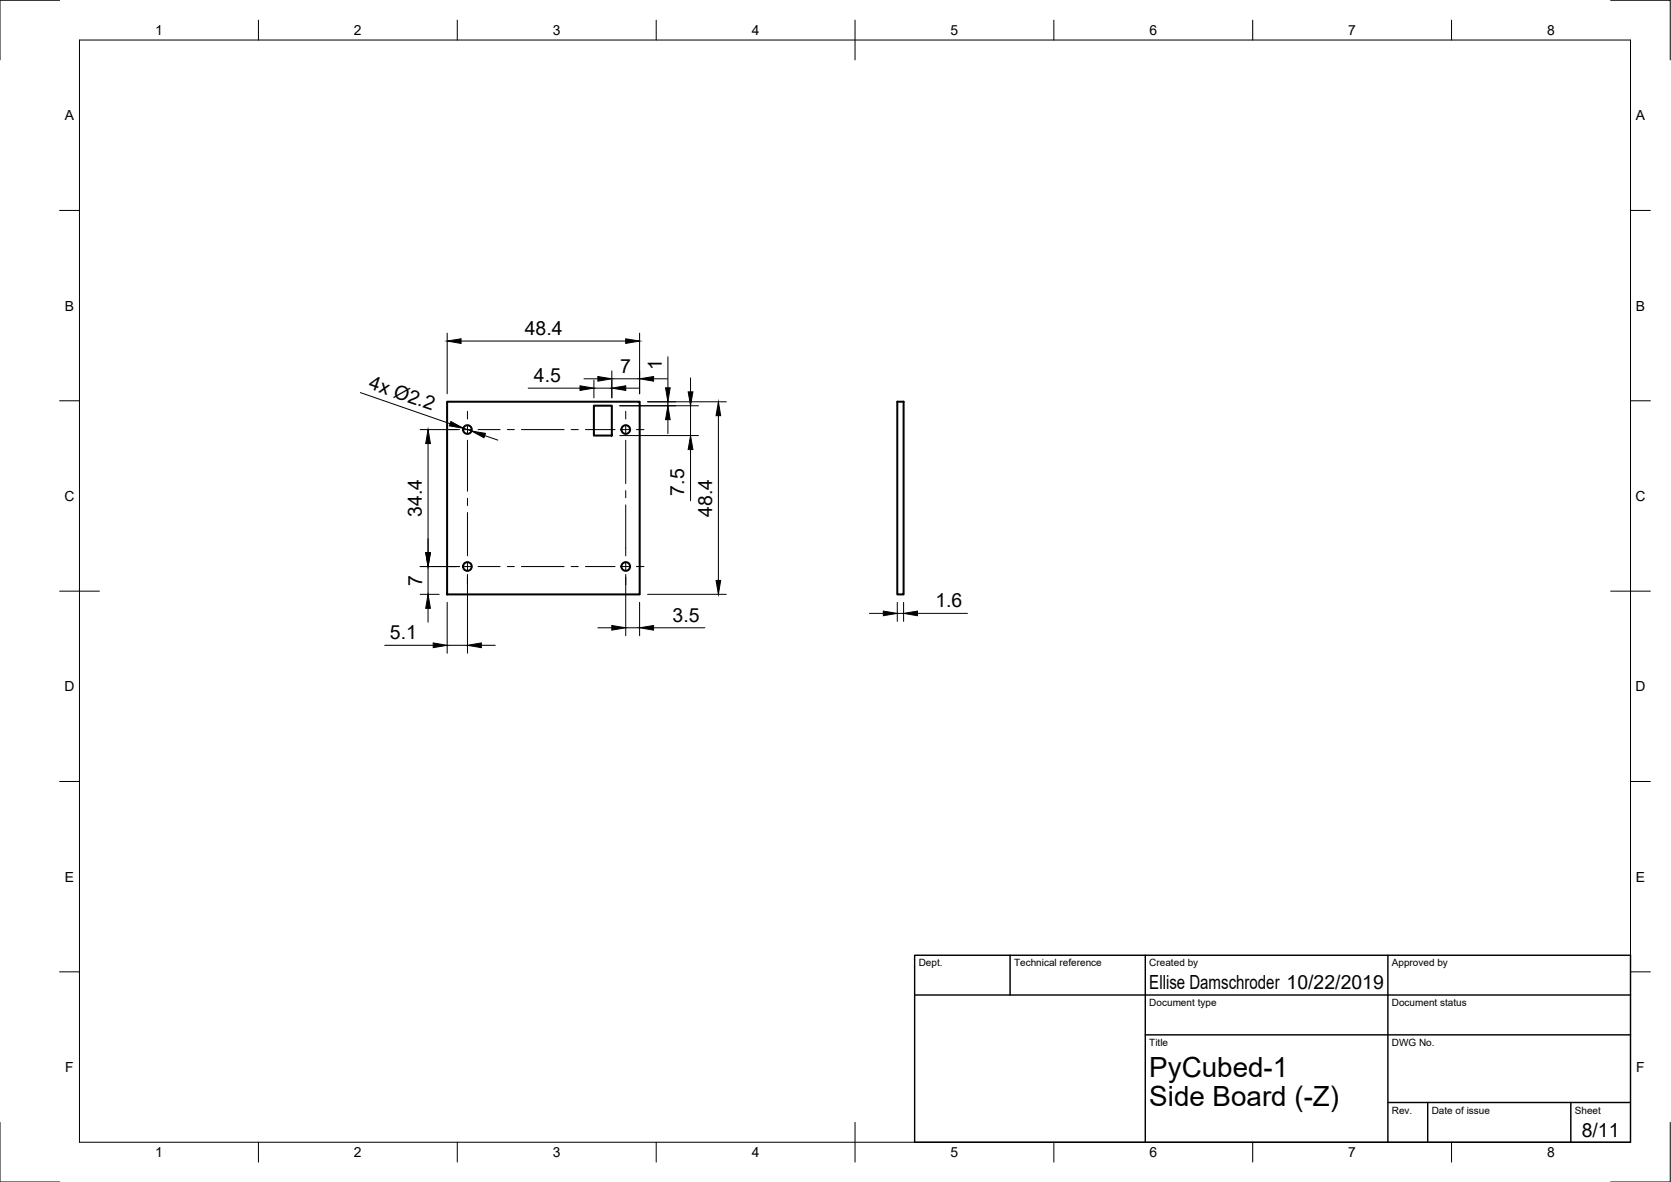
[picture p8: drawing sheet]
<svg xmlns="http://www.w3.org/2000/svg" width="420mm" height="297mm" viewBox="0 0 420 297" stroke-linecap="round" stroke-linejoin="round" font-family="sans-serif">
<!-- layer: Visible -->
<g fill="none" stroke="#000" stroke-width=".51">
<path d="M112.4 101h48.4v48.4h-48.4zM149.3 101.9h4.5v7.6h-4.5zM225.6 101h1.6v48.4h-1.6z"/>
<circle cx="117.5" cy="107.9" r="1.09"/>
<circle cx="157.3" cy="107.9" r="1.09"/>
<circle cx="117.5" cy="142.4" r="1.09"/>
<circle cx="157.3" cy="142.4" r="1.09"/>
</g>
<!-- layer: Border -->
<g fill="none" stroke="#000" stroke-width=".25">
<path d="M15 .1h-15v15M20 10.1h390v276.9h-390zM65 5.1v5M115 5.1v5M165 5.1v5M215 5.1v10M265 5.1v5M315 5.1v5M365 5.1v5M405 .1h15v15M15 52.9h5M410 52.9h5"/>
<path d="M15 100.7h5M410 100.7h5M15 148.6h10M405 148.6h10M15 196.4h5M410 196.4h5M15 244.2h5M410 244.2h5M0 282.1v14.9h15M65 287v5M115 287v5M165 287v5"/>
<path d="M215 282.1v9.9M265 287v5M315 287v5M365 287v5M420 282.1v14.9h-15"/>
</g>
<!-- layer: TitleBlock -->
<path d="M230 240.1h180v46.9h-180zM230 250h180M254 240.1v9.9M288 240.1v46.9M349 240.1v46.9M288 260.1h122M349 277.1h61M359 277.1v9.9M395 277.1v9.9" fill="none" stroke="#000" stroke-width=".36"/>
<!-- layer: Dimensions -->
<g fill="none" stroke="#000" stroke-width=".25">
<path d="M90.6 98.7l22.6 7.8M112.4 83.7v15.3M115.9 85.7h41.4M132.8 97.5h13M146.8 95.2h3.5M149.3 95.5v4.5M149.3 97.5h4.5M153.8 93.2v6.8M153.8 95.2h7M157.3 97.5h3.5M160.8 83.7v15.3M164.3 95.2h3.5"/>
<path d="M167.9 89.7v7.8M173.6 95v3.5M105.6 108h9.9M107.6 111.5v27.4M116.5 107.6l2.1 .7M121.9 109.5l3.3 1.1M155.8 102h19.8M155.8 109.5h19.8M162.8 101h19.8M167.9 101v1M167.9 105.5v3.5M173.6 102v7.5"/>
<path d="M173.6 113v12.8M180.6 104.5v41.4M105.6 149.4h4.8M105.6 142.4h9.9M107.6 142.4v7M107.6 152.9v3.5M112.4 151.4v12.8M117.5 144.4v19.8M150.3 157.8h3.5M157.3 144.4v15.4M157.3 157.8h3.5M160.8 151.4v8.4"/>
<path d="M162.8 149.4h19.8M164.3 157.8h12.9M218.6 154.1h3.5M225.6 151.4v4.8M225.6 154.1h1.6M227.2 151.4v4.8M230.7 154.1h12.5M96.7 162.2h12.2M112.4 162.2h5.1M121 162.2h3.5"/>
</g>
<g fill="#000" stroke="#000" stroke-width=".25">
<path d="M112.4 85.7l3.5-.6v1.2zM145.8 97l3.5 .5-3.5 .6zM150.3 94.6l3.5 .6-3.5 .6zM157.3 85.1l3.5 .6-3.5 .6zM153.8 97.5l3.5-.5v1.1zM160.8 95.2l3.5-.6v1.2zM167.3 97.5h1.2l-.6 3.5zM173 98.5h1.2l-.6 3.5zM107.6 108l.6 3.5h-1.2zM113.4 105.9l3.1 1.7-3.5-.6zM118.6 108.3l3.5 .6-.4 1.1zM167.9 102l.6 3.5h-1.2z"/>
<path d="M173.6 109.5l.6 3.5h-1.2zM180.6 101l.6 3.5h-1.2zM107 138.9h1.2l-.6 3.5zM107.6 149.4l.6 3.5h-1.2zM153.8 157.2l3.5 .6-3.5 .6zM160.8 157.8l3.5-.6v1.2zM180 145.9h1.2l-.6 3.5zM222.1 153.6l3.5 .5-3.5 .6zM227.2 154.1l3.5-.5v1.1zM108.9 161.6l3.5 .6-3.5 .6zM117.5 162.2l3.5-.6v1.2z"/>
</g>
<!-- layer: Center Lines -->
<g fill="none" stroke="#000" stroke-width=".25">
<path d="M112.9 108h2M116.6 108h1.8M117.5 103.4v1.9M117.5 107.1v1.8M117.5 110.6v12.9M120.2 108h5.6M127.6 108h1.7M131.1 108h10.7M143.6 108h1.8M147.2 108h7.4M156.4 108h1.8M157.3 103.4v1.9"/>
<path d="M157.3 107.1v1.8M157.3 110.6v10.9M160 108h1.9M117.5 125.2v1.8M117.5 128.8v10.9M157.3 123.3v1.8M157.3 126.9v12.8M112.9 142.4h2M116.6 142.4h1.8M117.5 141.5v1.8M117.5 145v2M120.2 142.4h5.6"/>
<path d="M127.6 142.4h1.7M131.1 142.4h10.7M143.6 142.4h1.8M147.2 142.4h7.4M156.4 142.4h1.8M157.3 141.5v1.8M157.3 145v2M160 142.4h1.9"/>
</g>
<g font-size="7">
<text x="289" y="270.6">PyCubed-1</text>
<text x="289" y="278.1">Side Board (-Z)</text>
</g>
<g font-size="4.9">
<text x="132" y="84.2">48.4</text>
<text x="134.2" y="96">4.5</text>
<text x="156" y="93.7">7</text>
<text x="166.4" y="93" transform="rotate(-90 166.4 93)">1</text>
<text x="92.5" y="97.6" transform="rotate(19 92.5 97.6)">4x Ø2.2</text>
<text x="172.1" y="124.6" transform="rotate(-90 172.1 124.6)">7.5</text>
<text x="106.1" y="129.9" transform="rotate(-90 106.1 129.9)">34.4</text>
<text x="179.1" y="129.8" transform="rotate(-90 179.1 129.8)">48.4</text>
<text x="106.1" y="147.2" transform="rotate(-90 106.1 147.2)">7</text>
<text x="235.2" y="152.6">1.6</text>
<text x="98" y="160.6">5.1</text>
<text x="169.1" y="156.2">3.5</text>
<text x="289" y="248.5">Ellise Damschroder 10/22/2019</text>
<text x="397.7" y="285.7">8/11</text>
</g>
<g font-size="3.5">
<text x="39" y="8.8">1</text>
<text x="89" y="8.8">2</text>
<text x="139" y="8.8">3</text>
<text x="189" y="8.8">4</text>
<text x="239" y="8.8">5</text>
<text x="289" y="8.8">6</text>
<text x="339" y="8.8">7</text>
<text x="389" y="8.8">8</text>
<text x="16.3" y="30.2">A</text>
<text x="411.3" y="30.2">A</text>
<text x="16.3" y="78">B</text>
<text x="411.3" y="78">B</text>
<text x="16.2" y="125.9">C</text>
<text x="411.2" y="125.9">C</text>
<text x="16.2" y="173.7">D</text>
<text x="411.2" y="173.7">D</text>
<text x="16.3" y="221.6">E</text>
<text x="411.3" y="221.6">E</text>
<text x="16.4" y="269.4">F</text>
<text x="411.4" y="269.4">F</text>
<text x="39" y="290.8">1</text>
<text x="89" y="290.8">2</text>
<text x="139" y="290.8">3</text>
<text x="189" y="290.8">4</text>
<text x="239" y="290.8">5</text>
<text x="289" y="290.8">6</text>
<text x="339" y="290.8">7</text>
<text x="389" y="290.8">8</text>
</g>
<g font-size="2.5">
<text x="231" y="242.9">Dept.</text>
<text x="255" y="242.9">Technical reference</text>
<text x="289" y="242.9">Created by</text>
<text x="350" y="242.9">Approved by</text>
<text x="289" y="252.8">Document type</text>
<text x="350" y="252.8">Document status</text>
<text x="289" y="262.9">Title</text>
<text x="350" y="262.9">DWG No.</text>
<text x="350" y="279.9">Rev.</text>
<text x="360" y="279.9">Date of issue</text>
<text x="396" y="279.9">Sheet</text>
</g>
</svg>
